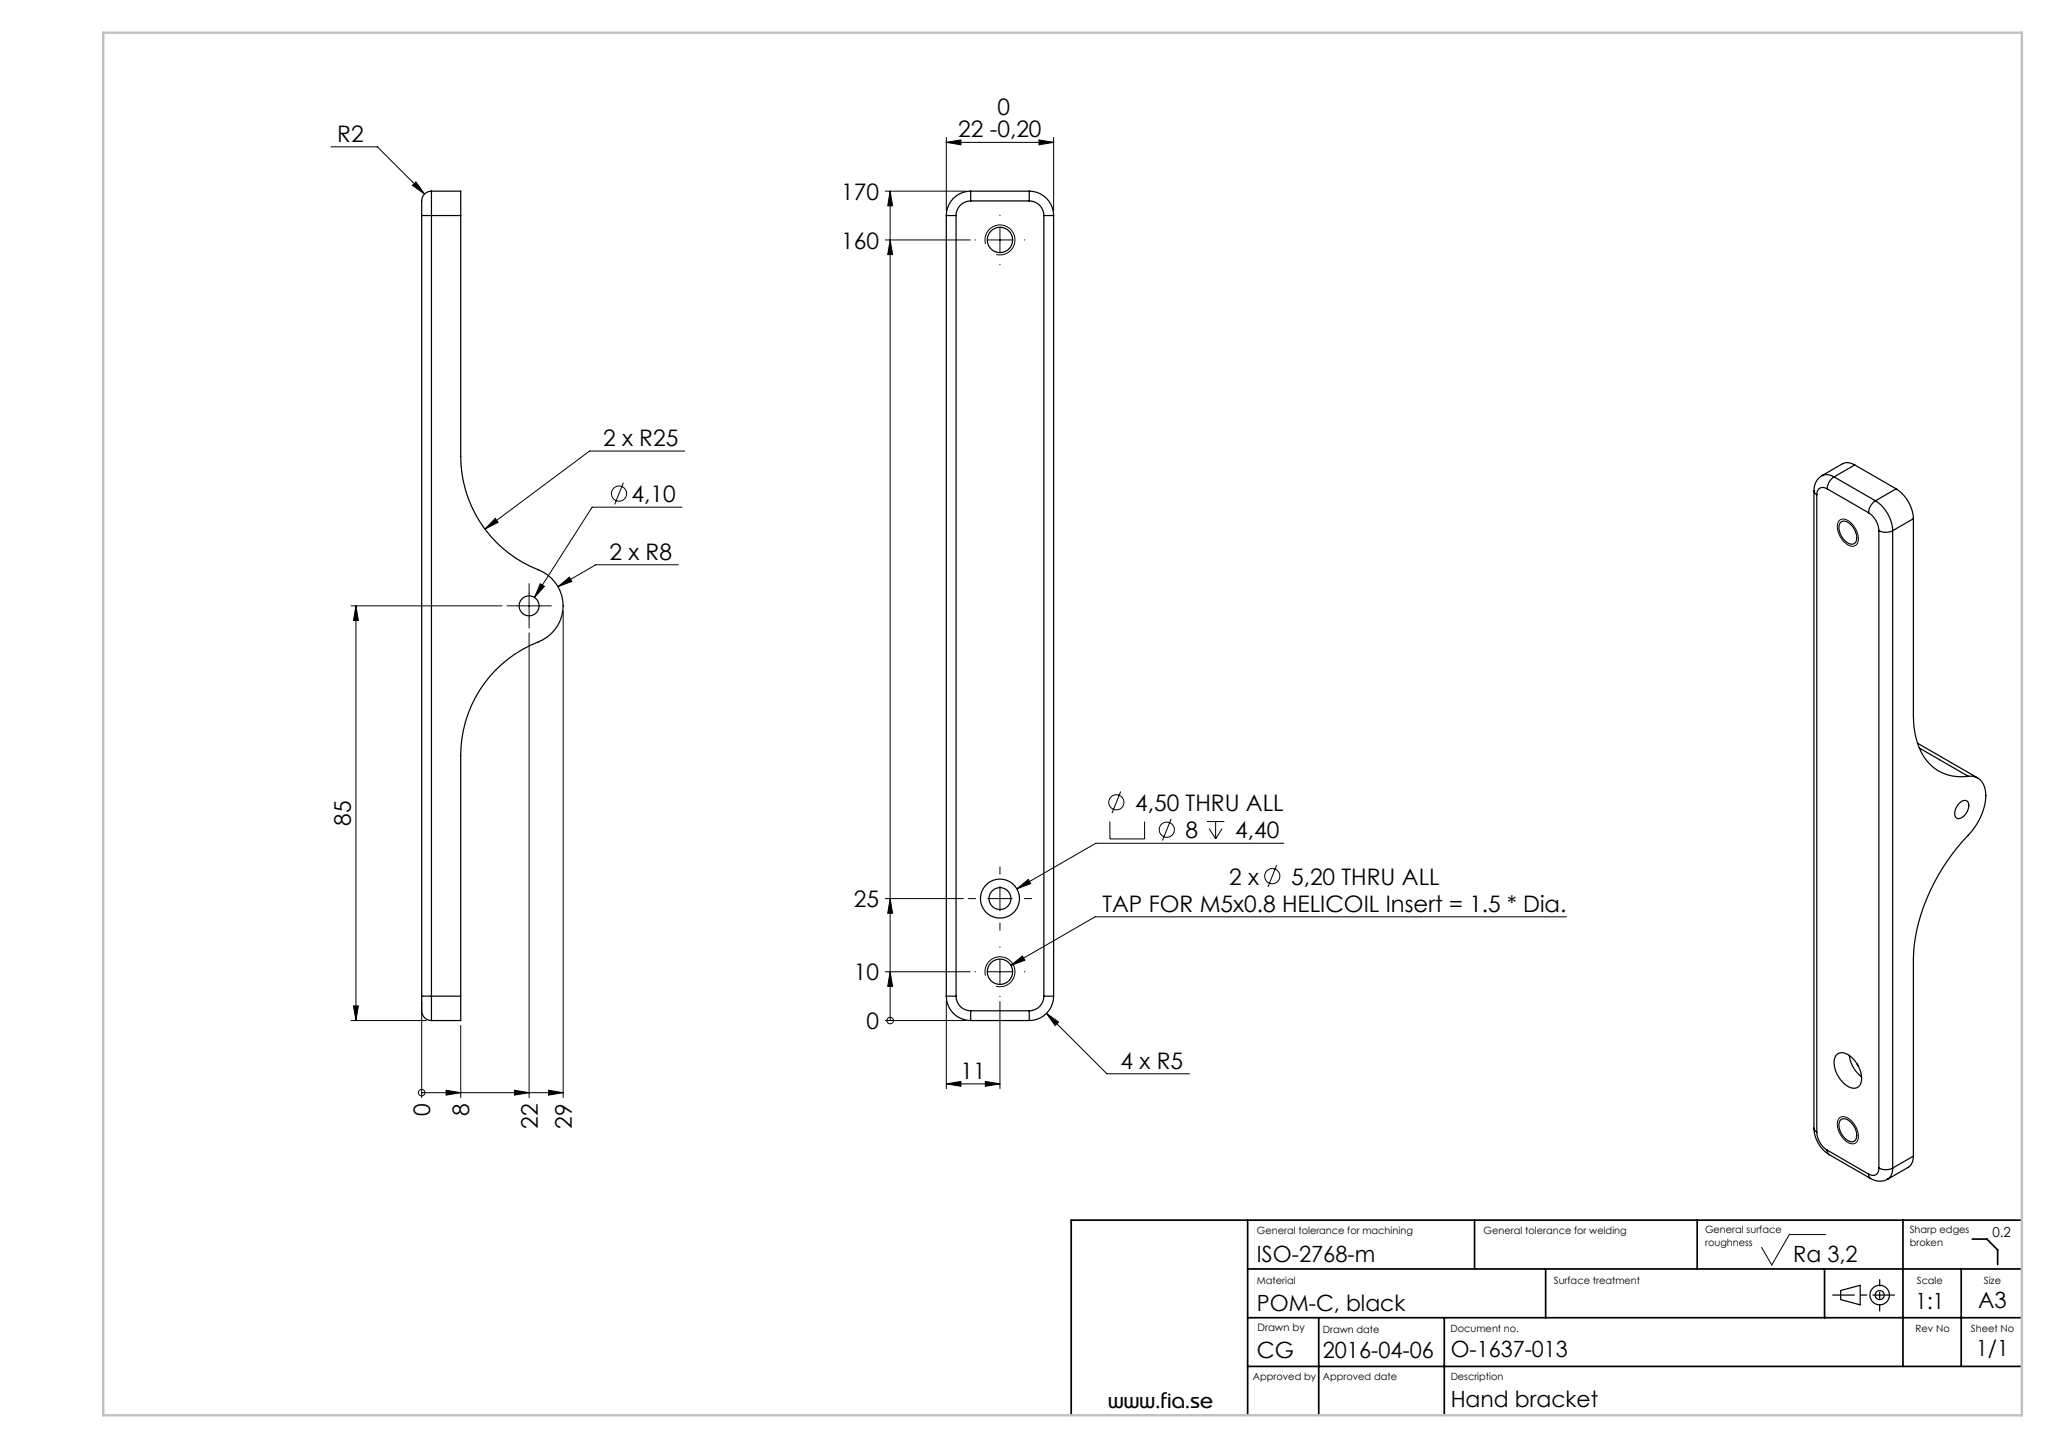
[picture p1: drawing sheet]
<svg xmlns="http://www.w3.org/2000/svg" width="420mm" height="297mm" viewBox="0 0 420 297" stroke-linecap="round" stroke-linejoin="round" font-family="sans-serif">
<g fill="none" stroke="#000" stroke-width=".2">
<path d="M67.8 30.1h9.6l9.6 9.7M84.5 38l.8-.7 1.7 2.5zM181.5 39.2h16.5M182.5 39.2v170M182.5 39.2l.5 3h-1zM194 29.2l3-.5v1zM194 28.2v15M194 29.2h22M213 28.7l3 .5-3 .5zM216 28.2v15M181.5 49.2h17.4M182.5 49.2l.5 3h-1z"/>
<path d="M202 50a3.1 3.1 0 0 1 2.7-3.9 3.1 3.1 0 0 1 3.3 3.3 3.1 3.1 0 0 1-3.8 2.7M202.5 49.2h5M205 46.7v5M127.8 99l-1.8 4.4M140.3 92.5h-19.5l-21.4 16M101.5 106.3l.6 .8-2.7 1.4zM110.8 119.7l.8 .5-2 2.3zM139 115.8h-16.9l-7.7 4.4M139.8 104h-18.4l-11.8 18.5M377.1 106.6a2.31 2.31 0 0 1 2.9 1.2 3.7 3.7 0 0 1 .7 3.7 1.38 1.38 0 0 1-2.2 0 4.2 4.2 0 0 1-1.7-4.6zM72 124.2h30.9M73 124.2l.5 3h-1z"/>
<path d="M73 124.2v85M106 124.2h5M108.5 129.7v95.3M108.5 121.7v5M114.4 120.2l2.3-1.9 .5 .9zM115.4 125.2v99.8M227.5 168.4v3.6h7.1v-3.6M229.7 162.2l-1.8 4.5M240.1 167.8l-1.8 4.5M247.4 168.4h3.6M247.8 169.8l1.4 2.2M249.2 168.4v3.6"/>
<path d="M250.5 169.8l-1.3 2.2M261.7 177.4l-1.8 4.4M263.2 172.8h-38.6l-16.2 9.4M181.5 184.2h16M181.5 199.2h17.4M182.5 199.2l.5 3h-1zM182.5 184.2l.5 3h-1zM202 200a3.1 3.1 0 0 1 2.7-3.9 3.1 3.1 0 0 1 3.3 3.3 3.1 3.1 0 0 1-3.8 2.7M202.5 184.2h5M202.5 199.2h5M205 181.7v5M205 196.7v5"/>
<path d="M207.2 197.9l2.4-2 .5 .9zM208.4 182.2l2.4-1.9 .5 .8zM321.1 187.9h-96.6l-17.3 10M72 209.2h15.4M72.5 206.2h1l-.5 3zM86.4 205.2v19.8M94.4 210.2v14.8M181.5 209.2h16.5M182.5 209.2h.1M194 205.2v18M205 205.3v17.9M214.5 207.7l2.5 1.8-.7 .7z"/>
<path d="M214.5 207.7l12.4 12.4h16.9M86.4 224h.1M86.4 224h29M91.4 223.5l3 .5-3 .5zM105.5 223.5l3 .5-3 .5zM112.4 223.5l3 .5-3 .5zM194 222.2l3-.5v1zM194 222.2h11M202 221.7l3 .5-3 .5zM377.1 229.1a2.31 2.31 0 0 1 2.9 1.2 3.7 3.7 0 0 1 .7 3.6 1.38 1.38 0 0 1-2.2 .1 4.2 4.2 0 0 1-1.7-4.6zM374.2 253h-7.4l-3.6 6.3-2.1-3.6"/>
<circle cx="126.9" cy="101.2" r="1.56"/>
<circle cx="228.8" cy="164.5" r="1.56"/>
<circle cx="239.2" cy="170.1" r="1.56"/>
<circle cx="260.8" cy="179.6" r="1.56"/>
<circle cx="182.5" cy="209.2" r=".67"/>
<circle cx="86.4" cy="224" r=".67"/>
</g>
<g fill="none" stroke="#000" stroke-width=".25">
<path d="M88.4 39.2a2.26 2.26 0 0 0-2 2.9v2.1M88.4 39.2v5M88.4 39.2h6v5M199 39.2v2M199 39.2a5 5 0 0 0-5 5M199 39.2h12M211 39.2v2M211 39.2a5 5 0 0 1 5 5M86.4 44.2h2M86.4 44.2v160M88.4 44.2v160M88.4 44.2h6"/>
<path d="M94.4 44.2v49.3a25.3 25.3 0 0 0 16.9 23.7 7.9 7.9 0 0 1 4.1 7.5 7.9 7.9 0 0 1-5.1 6.9 25 25 0 0 0-15.9 23.3v49.3M194 44.2h2M194 44.2v160M196 44.2v160M199 41.2a3 3 0 0 0-3 3M199 41.2h12M211 41.2a3 3 0 0 1 3 3M214 44.2h2M214 44.2v160M216 44.2v160M373.5 97.5l-.2 .1a3.5 3.5 0 0 0-1.5 3M375.9 97.7a3.1 3.1 0 0 0-1.4 2.5"/>
<path d="M375.9 97.7l8.5 4.9M380.2 95.3a2.59 2.59 0 0 0-2.5-.2l-4.3 2.4a2.41 2.41 0 0 1 2.5 .2M380.2 95.3l8.5 4.9M380.2 95.3l-4.3 2.4M371.8 100.6l.2 .4 .4 .4M371.8 100.6v130.7M372.4 101.4v130.7M374.5 100.2a1.29 1.29 0 0 0-1.5-.2 1.29 1.29 0 0 0-.6 1.4M374.5 100.2l8.5 4.9M377.2 107.2a1.37 1.37 0 0 1 2.1 .2 3.5 3.5 0 0 1 1.1 3.6 1.22 1.22 0 0 1-1.9 .1 3.5 3.5 0 0 1-1.3-3.9zM383 105.1a4.7 4.7 0 0 1 2.1 3.7M384.4 102.6a3.1 3.1 0 0 0-1.4 2.5"/>
<path d="M384.4 102.6a7.8 7.8 0 0 1 3.6 6.2M385.1 108.8a3.1 3.1 0 0 0 2.9 0M385.1 108.8v130.6M388 108.8v130.6M388.7 100.2a7.8 7.8 0 0 1 3.5 6.1M388.7 100.2l-4.3 2.4M392.2 106.3v40.3a14.2 14.2 0 0 0 3.4 10.1 9.1 9.1 0 0 0 7.9 2.4M392.2 106.3l-4.2 2.5M393 152.3l12.4 7.2M393.4 153.3l10.1 5.8M403.5 159.1a3.1 3.1 0 0 1 3.5 3.1 12 12 0 0 1-3.5 9 40.1 40.1 0 0 0-11.3 24v41.8M401.6 164.7a1.05 1.05 0 0 1 1-.6 1.05 1.05 0 0 1 .9 .6 2.7 2.7 0 0 1-2.2 3.1 1.31 1.31 0 0 1-.5-1.9z"/>
<path d="M86.4 204.2h2M86.4 204.2v1.6a3.3 3.3 0 0 0 .9 3l1.1 .4M88.4 204.2v5M88.4 204.2h6M94.4 204.2v5h-6M194 204.2a5 5 0 0 0 5 5M194 204.2h2M196 204.2a3 3 0 0 0 3 3M199 207.2v2M199 209.2h12M199 207.2h12M211 207.2v2"/>
<path d="M214 204.2h2M214 204.2a3 3 0 0 1-3 3M216 204.2a5 5 0 0 1-5 5M376.6 216.1a2.16 2.16 0 0 1 2.7 .4 5.7 5.7 0 0 1 2.1 5.6 1.65 1.65 0 0 1-2.6 .6 5.8 5.8 0 0 1-2.7-5.9zM379.1 216.3a6.4 6.4 0 0 0 2.5 4.4M380.6 218l.3 .5M371.8 231.3a6.7 6.7 0 0 0 3.1 5.4M371.8 231.3l.2 .4 .4 .4M372.4 232.1a4.7 4.7 0 0 0 2.1 3.6M374.5 235.7l.1 .6 .3 .4M374.5 235.7l8.5 4.9M374.9 236.7l8.5 4.9"/>
<path d="M377.2 229.7a1.37 1.37 0 0 1 2.1 .2 3.5 3.5 0 0 1 1.1 3.6 1.22 1.22 0 0 1-1.9 .1 3.5 3.5 0 0 1-1.3-3.9zM385.1 239.4a1.29 1.29 0 0 1-.6 1.4 1.29 1.29 0 0 1-1.5-.2M385.1 239.4a3.1 3.1 0 0 0 2.9 0M388 239.4a2.55 2.55 0 0 1-3.6 2.6l-1-.4M392.2 237a2.6 2.6 0 0 1-1 2.3l-4.3 2.4M392.2 237l-4.2 2.4M383 240.6l.1 .6 .3 .4M377.3 264.5l4-1.1v4l-4-1z"/>
<circle cx="205" cy="49.2" r="2.6"/>
<circle cx="108.5" cy="124.2" r="2.05"/>
<circle cx="205" cy="199.2" r="2.6"/>
<circle cx="205" cy="184.2" r="2.25"/>
<circle cx="205" cy="184.2" r="4"/>
<circle cx="385.3" cy="265.4" r="2"/>
<circle cx="385.3" cy="265.4" r=".93"/>
</g>
<g fill="none" stroke="#000" stroke-width=".2" stroke-dasharray="15.2 1.3 1.3 1.3">
<path d="M200 49.2h-.1M205 44.2v-.1M205 54.2v.1M210 49.2h.1M106 124.2h-2.1M108.5 121.7v-2.1M108.5 126.7v2M111 124.2h2M205 179.2v-1.5M200 184.2h-1.5M200 199.2h-.1M205 189.2v1.5"/>
<path d="M205 194.2v-.1M210 184.2h1.5M210 199.2h.1M205 204.2v.1"/>
</g>
<path d="M388.3 265.4h-12.6" fill="none" stroke="#000" stroke-width=".25" stroke-dasharray="15.2 1.3 1.3 1.3" stroke-dashoffset="10.8"/>
<path d="M385.3 268.7v-6.4" fill="none" stroke="#000" stroke-width=".25" stroke-dasharray="15.2 1.3 1.3 1.3" stroke-dashoffset="13.9"/>
<g fill="none" stroke="#000" stroke-width=".35">
<path d="M255.7 250.1v40M302.3 250.1v10M347.9 250.1v10M390.1 250.1v30M404.3 254h3l2.2 2.2v3M414.4 250.1h-194.8v40M255.7 270.1h158.7M255.7 260.1h158.7M270.3 270.1v20M296 270.1v20M316.8 260.1v10M374 260.1v10"/>
<path d="M402 260.1v20M255.7 280.1h158.7"/>
</g>
<path d="M21.2 6.7h393.2v283.4h-393.2z" fill="none" stroke="#c0c0c0" stroke-width=".5"/>
<g fill="#000">
<path d="M101.5 106.3l-2.1 2.2 2.7-1.4zM114.4 120.2l2.8-1-.5-.9zM85.3 37.3l-.8 .7 2.5 1.8zM110.8 119.7l-1.2 2.8 2-2.3zM194 29.2l3-.5v1zM213 28.7l3 .5-3 .5zM208.4 182.2l2.9-1.1-.5-.8zM207.2 197.9l2.9-1.1-.5-.9zM214.5 207.7l1.8 2.5 .7-.7z"/>
<path d="M73 124.2l.5 3h-1zM72.5 206.2h1l-.5 3z"/>
<path d="M182.5 199.2l.5 3h-1zM182.5 184.2l.5 3h-1zM182.5 49.2l.5 3h-1zM182.5 39.2l.5 3h-1z"/>
<path d="M91.4 223.5l3 .5-3 .5zM105.5 223.5l3 .5-3 .5zM112.4 223.5l3 .5-3 .5z"/>
<path d="M202 221.7l3 .5-3 .5zM194 222.2l3-.5v1z"/>
</g>
<g font-size="4.7">
<text x="204.4" y="23.6">0</text>
<text x="69.1" y="29.1">R2</text>
<text x="196.4" y="28.1">22 -0,20</text>
<text x="172.4" y="40.9">170</text>
<text x="172.4" y="50.9">160</text>
<text x="123.6" y="91.4">2 x R25</text>
<text x="129.5" y="102.9">4,10</text>
<text x="124.9" y="114.7">2 x R8</text>
<text x="232.7" y="166.2">4,50 THRU ALL</text>
<text x="71.9" y="169.3" transform="rotate(-90 71.9 169.3)">85</text>
<text x="243" y="171.8">8</text>
<text x="253.2" y="171.8">4,40</text>
<text x="175" y="185.9">25</text>
<text x="252" y="181.3">2 x</text>
<text x="264.6" y="181.3">5,20 THRU ALL</text>
<text x="226" y="186.9">TAP FOR M5x0.8 HELICOIL Insert = 1.5 * Dia.</text>
<text x="175" y="200.9">10</text>
<text x="177.6" y="210.9">0</text>
<text x="196.9" y="221.2">11</text>
<text x="229.7" y="219.1">4 x R5</text>
<text x="88.2" y="228.8" transform="rotate(-90 88.2 228.8)">0</text>
<text x="96.2" y="228.8" transform="rotate(-90 96.2 228.8)">8</text>
<text x="110.2" y="231.4" transform="rotate(-90 110.2 231.4)">22</text>
<text x="117.2" y="231.4" transform="rotate(-90 117.2 231.4)">29</text>
</g>
<g font-size="4.6">
<text x="257.6" y="258.6">ISO-2768-m</text>
<text x="367.6" y="258.6">Ra 3,2</text>
<text x="257.6" y="268.6">POM-C, black</text>
<text x="392.7" y="268.3">1:1</text>
<text x="405.5" y="268">A3</text>
<text x="257.6" y="278.4">CG</text>
<text x="271.1" y="278.4">2016-04-06</text>
<text x="297.4" y="278.1">O-1637-013</text>
<text x="405.1" y="277.9">1/1</text>
<text x="297.4" y="288.4">Hand bracket</text>
</g>
<text font-size="4.2" x="227.2" y="288.5">www.fia.se</text>
<text font-size="2.8" x="408.4" y="253.5">0.2</text>
<text font-size="2.1" x="257.7" y="272.8">Drawn by</text>
<g font-size="2">
<text x="257.6" y="252.9">General tolerance for machining</text>
<text x="304.1" y="252.9">General tolerance for welding</text>
<text x="349.5" y="252.8">General surface</text>
<text x="349.5" y="255.4">roughness</text>
<text x="391.4" y="252.8">Sharp edges</text>
<text x="391.4" y="255.4">broken</text>
<text x="257.6" y="263.2">Material</text>
<text x="318.5" y="263.2">Surface treatment</text>
<text x="392.9" y="263.2">Scale</text>
<text x="406.6" y="263.2">Size</text>
<text x="271.1" y="273.2">Drawn date</text>
<text x="297.3" y="273">Document no.</text>
<text x="392.7" y="273">Rev No</text>
<text x="404" y="273">Sheet No</text>
<text x="256.8" y="282.9">Approved by</text>
<text x="271.1" y="282.8">Approved date</text>
<text x="297.4" y="282.8">Description</text>
</g>
</svg>
